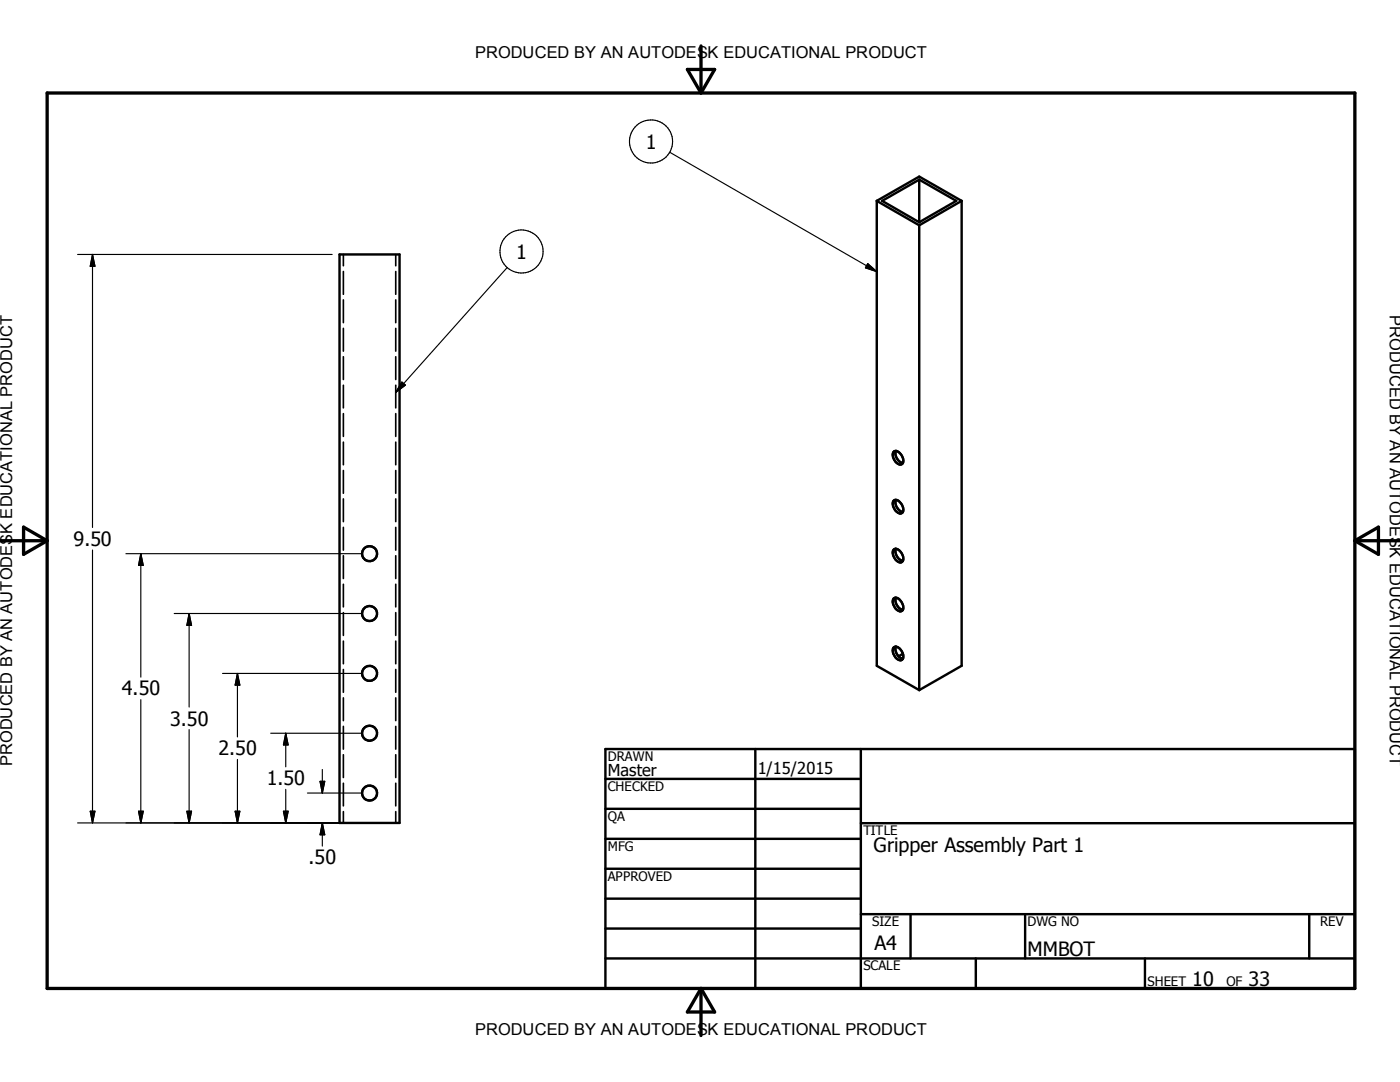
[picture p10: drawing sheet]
<svg xmlns="http://www.w3.org/2000/svg" width="279mm" height="216mm" viewBox="0 0 279 216" stroke-linecap="round" stroke-linejoin="round" font-family="sans-serif">
<g fill="none" stroke="#000" stroke-width=".48">
<path d="M183.5 35.8v8.5M183.5 35.8l-7.5 4.3 7.5 4.2M183.5 35.8l7.3 4.3-7.3 4.2M67.8 50.8h11.9v113.4h-11.9zM175 40.1v92.8l8.5 4.8M175 40.1l8.5-4.9 8.4 4.9M175 40.1l8.5 4.9M183.5 45v92.7M191.9 40.1v92.8l-8.4 4.8M191.9 40.1l-8.4 4.9M178.3 99.9a.95 .95 0 0 1 1.4 .5 1.41 1.41 0 0 1 .2 2 1.82 1.82 0 0 1-1.7-2.1zM178.3 90.2a.92 .92 0 0 1 1.4 .4 1.44 1.44 0 0 1 .2 2.1 1.84 1.84 0 0 1-1.6-2.5z"/>
<path d="M178.8 90a1.99 1.99 0 0 0 1.4 2.4M178.8 99.7a1.96 1.96 0 0 0 1.4 2.5M178.3 119.4a.94 .94 0 0 1 1.4 .5 1.4 1.4 0 0 1 .2 2 1.81 1.81 0 0 1-1.7-2.1zM178.3 109.7a1.06 1.06 0 0 1 1.6 .6 1.16 1.16 0 0 1-.2 1.9 1.94 1.94 0 0 1-1.4-2.5zM178.8 119.3a1.96 1.96 0 0 0 1.4 2.4M178.8 109.5a2 2 0 0 0 1.4 2.4M178.3 129.2a1.06 1.06 0 0 1 1.6 .7 1.17 1.17 0 0 1-.2 1.9 1.94 1.94 0 0 1-1.4-2.6zM178.8 129a1.99 1.99 0 0 0 1.4 2.5M180.2 130.5l-.9 .4M120.8 155.4h51M120.8 149.5h149.6v47.7h-149.6zM150.7 149.5v47.7"/>
<path d="M171.8 149.5v47.7M120.8 161.4h51M120.8 167.4h51M120.8 173.3h51M120.8 179.3h51M171.8 164.3h98.6M120.8 185.3h51M120.8 191.2h149.6M171.8 182.4h98.6M181.7 182.4v8.8M194.7 191.2v6M204.6 182.4v8.8"/>
<path d="M228.5 191.2v6M261.3 182.4v8.8"/>
<circle cx="73.8" cy="110.5" r="1.49"/>
<circle cx="73.7" cy="122.4" r="1.5"/>
<circle cx="73.8" cy="134.4" r="1.49"/>
<circle cx="73.7" cy="158.2" r="1.5"/>
<circle cx="73.8" cy="146.3" r="1.49"/>
</g>
<g fill="none" stroke="#000" stroke-width=".33">
<path d="M68.5 50.8v2.2M68.5 54.2v4.5M68.5 59.8v4.6M79 50.8v2.2M79 54.2v4.5M79 59.8v4.6M68.5 65.5v4.6M68.5 71.2v4.5M68.5 76.9v4.5M79 65.5v4.6M79 71.2v4.5M79 76.9v4.5"/>
<path d="M68.5 82.5v4.6M68.5 88.2v4.5M68.5 93.9v4.5M68.5 99.5v4.6M79 82.5v4.6M79 88.2v4.5M79 93.9v4.5M79 99.5v4.6M68.5 105.2v4.6M68.5 110.9v4.5M68.5 116.6v4.5M79 105.2v4.6"/>
<path d="M79 110.9v4.5M79 116.6v4.5M68.5 122.2v4.6M68.5 127.9v4.5M68.5 133.6v4.5M68.5 139.3v4.5M79 122.2v4.6M79 127.9v4.5M79 133.6v4.5M79 139.3v4.5M68.5 144.9v4.6M68.5 150.6v4.5"/>
<path d="M68.5 156.3v4.5M79 144.9v4.6M79 150.6v4.5M79 156.3v4.5M68.5 161.9v2.3M79 161.9v2.3"/>
</g>
<path d="M9.4 18.6h261v178.6h-261zM137.2 13.9h5.4l-2.7 4.7zM139.9 9.2v9.4M0 107.9h9.4M4.7 105.2l4.7 2.7-4.7 2.7zM270.4 107.9h9M270.4 107.9l4.7-2.7v5.4zM139.9 197.2v9.4M139.9 197.2l2.7 4.7h-5.4z" fill="none" stroke="#000" stroke-width=".66"/>
<g fill="none" stroke="#000" stroke-width=".23">
<path d="M133.7 30.4l41.3 23.8M15.5 50.8h50.8M18.5 50.8v54.5M18.5 50.8l.4 2.3h-.9zM101.2 53.4l-22.2 24.9M173.2 52.6l1.8 1.6-2.3-.8zM80.2 76.2l.7 .6-1.9 1.5zM18.5 109.7v54.5M25.1 110.5h47.2M28.1 110.5v24.6M28.1 110.5l.5 2.3h-1zM28.1 139.6v24.6"/>
<path d="M34.8 122.4h37.5M37.7 122.4v18.7M37.7 122.4l.5 2.4h-.9zM44.4 134.4h27.9M47.4 134.4v12.6M47.4 134.4l.5 2.3h-1zM37.7 145.6v18.6M47.4 151.5v12.7M54 146.3h18.3M57 146.3v6.7M57 157.5v6.7M57 146.3l.5 2.3h-.9z"/>
<path d="M61.4 158.2h10.9M63.9 155.9h.9l-.5 2.3zM64.3 153.5v4.7M15.5 164.2h62M18 161.9h.9l-.4 2.3zM27.6 161.9h1l-.5 2.3zM37.3 161.9h.9l-.5 2.3zM46.9 161.9h1l-.5 2.3zM56.6 161.9h.9l-.5 2.3zM64.3 164.2v4.6M64.3 164.2l.5 2.4h-.9z"/>
<circle cx="129.9" cy="28.2" r="4.3"/>
<circle cx="104.1" cy="50.2" r="4.3"/>
</g>
<g fill="#000" stroke="#000" stroke-width=".23">
<path d="M18.5 50.8l.4 2.3h-.9zM173.2 52.6l1.8 1.6-2.3-.8zM80.2 76.2l.7 .6-1.9 1.5zM28.1 110.5l.5 2.3h-1zM37.7 122.4l.5 2.4h-.9zM47.4 134.4l.5 2.3h-1zM57 146.3l.5 2.3h-.9zM63.9 155.9h.9l-.5 2.3zM18 161.9h.9l-.4 2.3zM27.6 161.9h1l-.5 2.3zM37.3 161.9h.9l-.5 2.3zM46.9 161.9h1l-.5 2.3z"/>
<path d="M56.6 161.9h.9l-.5 2.3zM64.3 164.2l.5 2.4h-.9z"/>
</g>
<g font-size="3.9">
<text x="128.9" y="29.7">1</text>
<text x="103" y="51.6">1</text>
<text x="14.6" y="108.9">9.50</text>
<text x="24.3" y="138.8">4.50</text>
<text x="34" y="144.8">3.50</text>
<text x="43.6" y="150.7">2.50</text>
<text x="53.3" y="156.7">1.50</text>
<text x="61.6" y="172.5">.50</text>
<text x="174.3" y="169.9">Gripper Assembly Part 1</text>
<text x="174.5" y="189.5">A4</text>
<text x="205.1" y="190.8">MMBOT</text>
<text x="237.9" y="196.7">10</text>
<text x="249.2" y="196.7">33</text>
</g>
<g font-size="3.3">
<text x="94.8" y="11.6">PRODUCED BY AN AUTODESK EDUCATIONAL PRODUCT</text>
<text x="277.4" y="62.9" transform="rotate(90 277.4 62.9)">PRODUCED BY AN AUTODESK EDUCATIONAL PRODUCT</text>
<text x="2.5" y="152.9" transform="rotate(-90 2.5 152.9)">PRODUCED BY AN AUTODESK EDUCATIONAL PRODUCT</text>
<text x="121.3" y="154.9">Master</text>
<text x="151.2" y="154.4">1/15/2015</text>
<text x="94.8" y="206.6">PRODUCED BY AN AUTODESK EDUCATIONAL PRODUCT</text>
</g>
<g font-size="2.6">
<text x="121.3" y="151.8">DRAWN</text>
<text x="121.3" y="157.8">CHECKED</text>
<text x="121.3" y="163.8">QA</text>
<text x="172.3" y="166.6">TITLE</text>
<text x="121.3" y="169.8">MFG</text>
<text x="121.3" y="175.8">APPROVED</text>
<text x="174.1" y="184.8">SIZE</text>
<text x="205.1" y="184.8">DWG NO</text>
<text x="263.5" y="184.8">REV</text>
<text x="172.3" y="193.6">SCALE</text>
<text x="229" y="196.7">SHEET</text>
<text x="244.8" y="196.7">OF</text>
</g>
</svg>
